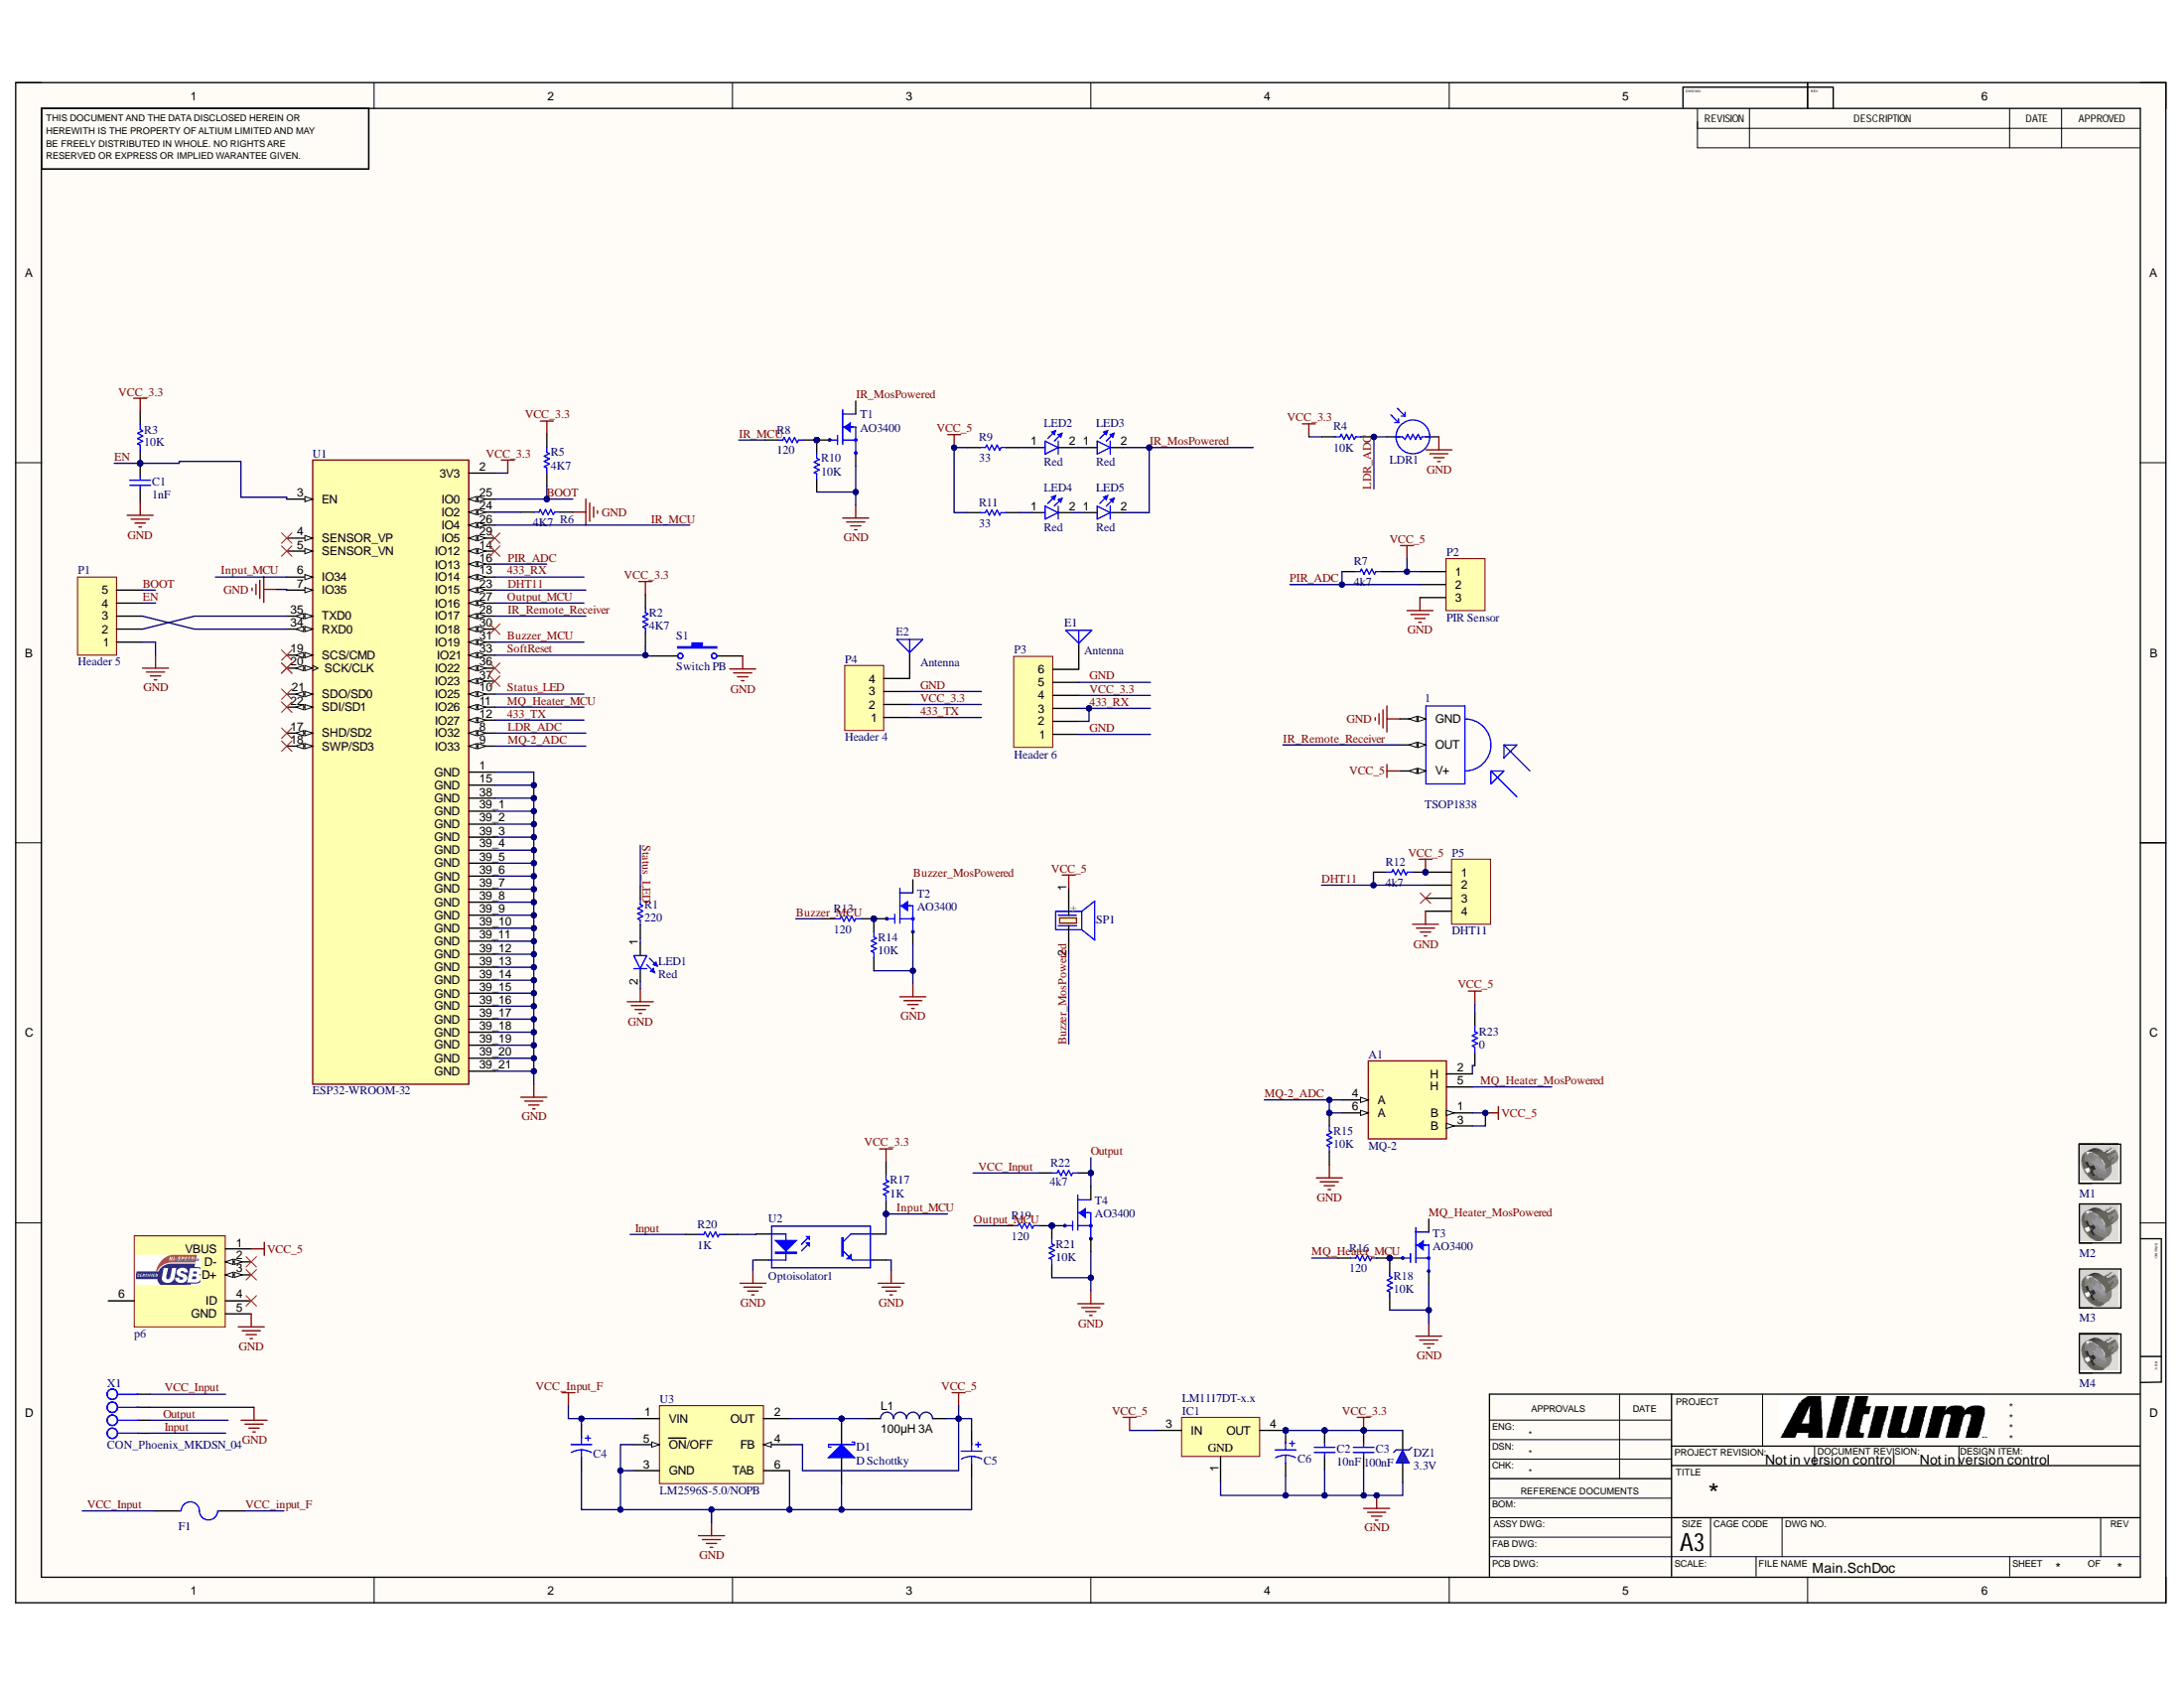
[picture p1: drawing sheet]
# Altium schematic sheet Main.SchDoc
size 420 x 297 mm

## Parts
1  TSOP1838  [TSOP18XX]
A1  MQ-2  [XDCR_MQ-7]
C1  1nF  [CAPC4817X12N]
C2  10nF  [CAPC3413X12N]
C3  100nF  [CAPC3413X12N]
C4  220uF16V  [Cap electrolitic radial 6x7-2.5]  (value not drawn)
C5  (no value)  [Cap electrolitic radial 6x7-2.5]
C6  2200uf  [Cap electrolitic radial 6x7-2.5]  (value not drawn)
D1  D Schottky  [SMB]
DZ1  3.3V  [SOD80, LL-34]
E1  Antenna  [PIN1]
E2  Antenna  [PIN1]
F1  F=1.0 A  [1206 FUSE]  (value not drawn)
IC1  LM1117DT-x.x  [TD03B_N]
L1  100µH 3A  [Inductor 10x12 (200 mils)]
LDR1  PhotoCell  [PhotoCell]  (value not drawn)
LED1  Red  [LED-5mm]
LED2  Red  [LED-5mm-IR]
LED3  Red  [LED-5mm-IR]
LED4  Red  [LED-5mm-IR]
LED5  Red  [LED-5mm-IR]
M1  Screw  [Board Screw_No Silk]  (value not drawn)
M2  Screw  [Board Screw_No Silk]  (value not drawn)
M3  Screw  [Board Screw_No Silk]  (value not drawn)
M4  Screw  [Board Screw_No Silk]  (value not drawn)
P1  Header 5  [HDR1X5]
P2  PIR Sensor  [HDR1X3]
P3  Header 6  [HDR1X6]
P4  Header 4  [HDR1X4]
P5  DHT11  [HDR1X4]
p6  USB Connector  [USB_AB_BM_SHS]  (value not drawn)
R1  220  [RESC3413X04N]
R2  4K7  [RESC3413X04N]
R3  10K  [RESC3413X04N]
R4  10K  [RESC3413X04N]
R5  4K7  [RESC3413X04N]
R6  4K7  [RESC3413X04N]
R7  4k7  [RESC3413X04N]
R8  120  [RESC3413X04N]
R9  33  [RESC4817X04N]
R10  10K  [RESC3413X04N]
R11  33  [RESC4817X04N]
R12  4k7  [RESC3413X04N]
R13  120  [RESC3413X04N]
R14  10K  [RESC3413X04N]
R15  10K  [RESC3413X04N]
R16  120  [RESC3413X04N]
R17  1K  [RESC3413X04N]
R18  10K  [RESC3413X04N]
R19  120  [RESC3413X04N]
R20  1K  [RESC3413X04N]
R21  10K  [RESC3413X04N]
R22  4k7  [RESC3413X04N]
R23  0  [RESC4817X04N]
S1  Switch PB  [Switch - Push to On]
SP1  (no value)  [BUZZER 7.62mm DC]
T1  AO3400  [SOT23]
T2  AO3400  [SOT23]
T3  AO3400  [SOT23]
T4  AO3400  [SOT23]
U1  ESP32-WROOM-32  [MODULE_ESP32-WROOM-32]
U2  Optoisolator1  [DIP-4]
U3  LM2596S-5.0/NOPB  [TS5B_N]
X1  CON_Phoenix_MKDSN_04  [CON_MKDSN1,5/4-5,08]

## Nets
GND: 1.GND C1.1 C2.1 C3.1 C4.2 C5.2 C6.2 D1.1(A) DZ1.1 IC1.1(GND) LDR1.2 LED1.2(K) P1.1 P2.3 P3.1 P3.5 P4.3 P5.4 p6.5(GND) R6.1 R10.1 R14.1 R15.2 R18.1 R21.1 S1.2 T1.2(S) T2.2(S) T3.2(S) T4.2(S) U1.1(GND) U1.7(IO35) U1.15(GND) U1.38(GND) U1.39_1(GND) U1.39_2(GND) U1.39_3(GND) U1.39_4(GND) U1.39_5(GND) U1.39_6(GND) U1.39_7(GND) U1.39_8(GND) U1.39_9(GND) U1.39_10(GND) U1.39_11(GND) U1.39_12(GND) U1.39_13(GND) U1.39_14(GND) U1.39_15(GND) U1.39_16(GND) U1.39_17(GND) U1.39_18(GND) U1.39_19(GND) U1.39_20(GND) U1.39_21(GND) U2.2(K) U2.3(E) U3.3(GND) U3.5(~{ON}/OFF) U3.6(TAB) X1.3
VCC_3.3: C2.2 C3.2 C6.1 DZ1.2 IC1.4(OUT) P3.4 P4.2 R2.2 R3.2 R4.2 R5.2 R17.2 U1.2(3V3)
VCC_5: 1.VCC(V+) A1.1(B) A1.3(B) C5.1 IC1.3(IN) L1.2 P2.1 P5.1 p6.1(VBUS) R7.1 R9.2 R11.2 R12.1 R23.1 SP1.1(+) U3.4(FB)
VCC_input_F: C4.1 F1.2 U3.1(VIN)
433_RX: P3.2 P3.3 U1.13(IO14)
433_TX: P4.1 U1.12(IO27)
BOOT: P1.5 R5.1 U1.25(IO0)
Buzzer_MCU: R13.1 U1.31(IO19)
Buzzer_MosPowered: SP1.2(-) T2.3(D)
DHT11: P5.2 R12.2 U1.23(IO15)
EN: C1.2 P1.4 R3.1 U1.3(EN)
Input: R20.2 X1.1
Input_MCU: R17.1 U1.6(IO34) U2.4(C)
IR_MCU: R8.1 U1.26(IO4)
IR_MosPowered: LED3.2(K) LED5.2(K) T1.3(D)
IR_Remote_Receiver: 1.OUT U1.28(IO17)
LDR_ADC: LDR1.1 R4.1 U1.8(IO32)
MQ-2_ADC: A1.4(A) A1.6(A) R15.1 U1.9(IO33)
MQ_Heater_MCU: R16.1 U1.11(IO26)
MQ_Heater_MosPowered: A1.5(H) T3.3(D)
Output: R22.2 T4.3(D) X1.2
Output_MCU: R19.1 U1.27(IO16)
PIR_ADC: P2.2 R7.2 U1.16(IO13)
SoftReset: R2.1 S1.1 U1.33(IO21)
Status_LED: R1.2 U1.10(IO25)
VCC_Input: F1.1 R22.1 X1.4
NetA1_2: A1.2(H) R23.2
NetD1_2: D1.2(K) L1.1 U3.2(OUT)
NetE1_1: E1.1(A) P3.6
NetE2_1: E2.1(A) P4.4
NetLED1_1: LED1.1(A) R1.1
NetLED2_1: LED2.1(A) R9.1
NetLED2_2: LED2.2(K) LED3.1(A)
NetLED4_1: LED4.1(A) R11.1
NetLED4_2: LED4.2(K) LED5.1(A)
NetP1_2: P1.2 U1.35(TXD0)
NetP1_3: P1.3 U1.34(RXD0)
NetR6_2: R6.2 U1.24(IO2)
NetR8_2: R8.2 R10.2 T1.1(G)
NetR13_2: R13.2 R14.2 T2.1(G)
NetR16_2: R16.2 R18.2 T3.1(G)
NetR19_2: R19.2 R21.2 T4.1(G)
NetR20_1: R20.1 U2.1(A)

Not connected (* = marked no-connect by the designer): M1 S; M2 S; M3 S; M4 S; P5 3*; p6 2(D-)* 3(D+)* 4(ID)* 6(MH); U1 4(SENSOR_VP)* 5(SENSOR_VN)* 14(IO12)* 17(SHD/SD2)* 18(SWP/SD3)* 19(SCS/CMD)* 20(SCK/CLK)* 21(SDO/SD0)* 22(SDI/SD1)* 29(IO5)* 30(IO18)* 36(IO22)* 37(IO23)*
